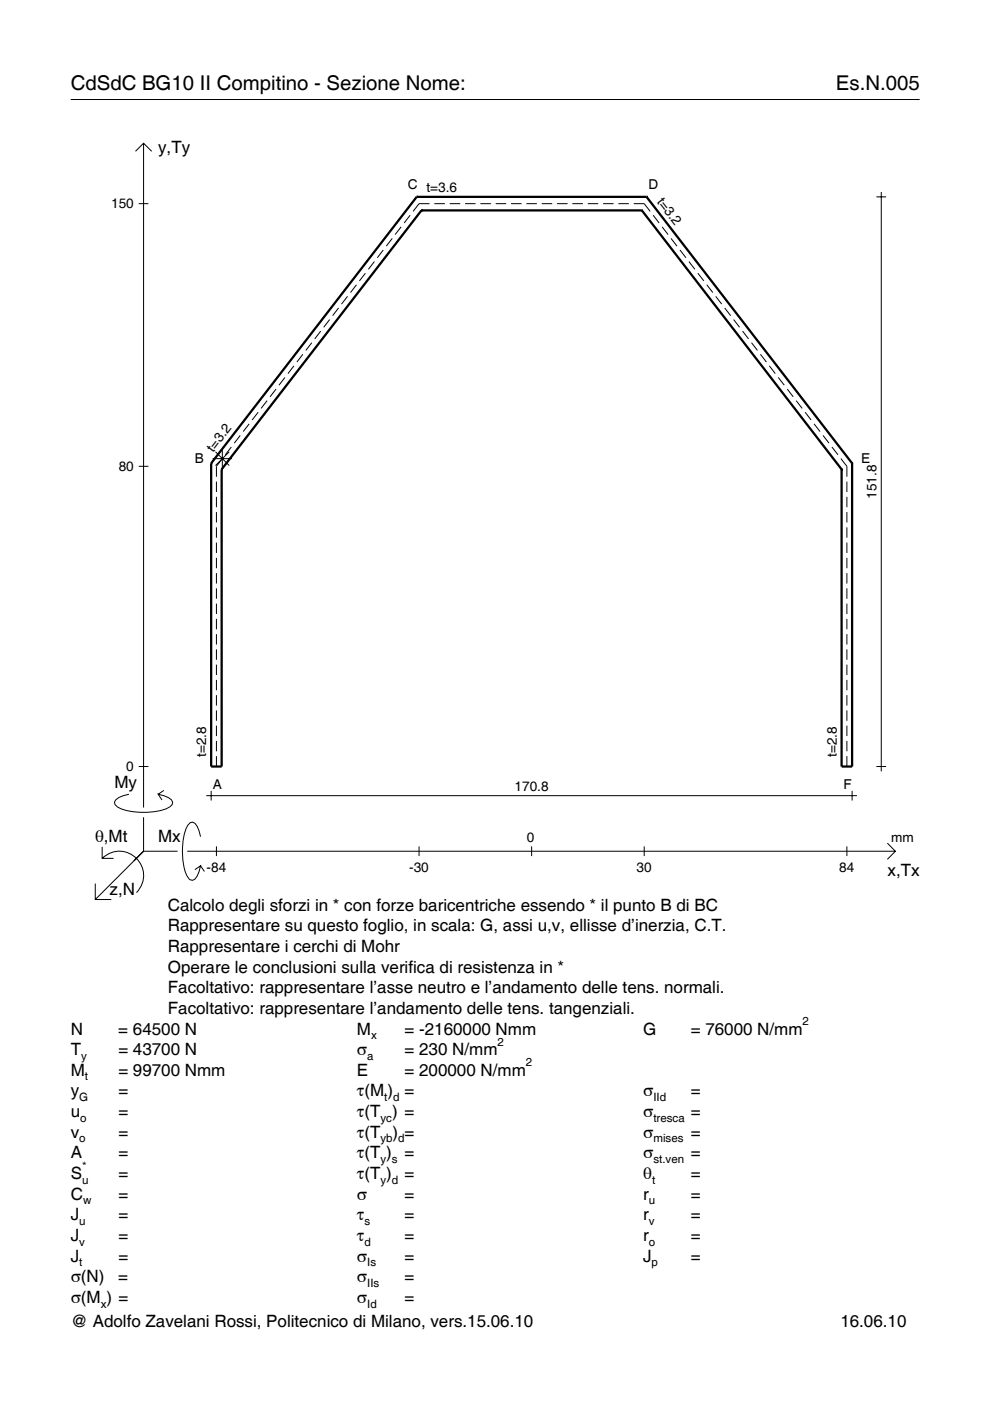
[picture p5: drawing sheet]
<svg xmlns="http://www.w3.org/2000/svg" width="210mm" height="297mm" viewBox="0 0 210 297" stroke-linecap="round" stroke-linejoin="round" font-family="sans-serif">
<g fill="none" stroke="#000" stroke-width=".21">
<path d="M15 21.1h180M28.7 32.1l1.7-1.7 1.8 1.7M30.4 30.4v140.8M29.4 43.2h2.1M77.5 57.9l-1.3 1.7M79.4 55.5l-1.3 1.6M81.3 53l-1.3 1.6M83.2 50.5l-1.3 1.7M85.1 48.1l-1.3 1.6M87 45.6l-1.3 1.7M91.1 43.2h-2.3l-1.2 1.6M92.1 43.2h2.2"/>
<path d="M95.3 43.2h2.3M98.6 43.2h2.2M101.9 43.2h2.2M105.1 43.2h2.2M108.4 43.2h2.2M111.6 43.2h2.2M114.9 43.2h2.2M118.1 43.2h2.2M121.4 43.2h2.2M124.6 43.2h2.2M127.9 43.2h2.2M131.1 43.2h2.2"/>
<path d="M134.4 43.2h2.2l1.3 1.6M138.5 45.6l1.2 1.7M140.4 48.1l1.2 1.6M142.3 50.5l1.2 1.7M144.2 53l1.2 1.6M146.1 55.5l1.2 1.6M148 57.9l1.2 1.7M185.8 41.7h2.1M186.8 40.7v122.8M62.3 77.6l-1.3 1.6M64.2 75.1l-1.3 1.7M66.1 72.7l-1.3 1.6"/>
<path d="M68 70.2l-1.3 1.6M69.9 67.7l-1.3 1.7M71.8 65.3l-1.3 1.6M73.7 62.8l-1.3 1.7M75.6 60.4l-1.3 1.6M149.9 60.4l1.2 1.6M151.7 62.8l1.3 1.7M153.6 65.3l1.3 1.6M155.5 67.7l1.3 1.7M157.4 70.2l1.3 1.6M159.3 72.7l1.3 1.6M161.2 75.1l1.3 1.7"/>
<path d="M163.1 77.6l1.3 1.6M29.4 98.9h2.1M45.1 97.2h4.1M45.7 95.8l2.9 2.9M47.1 95.2v4.1M47.1 97.2l-1.2 1.7v2.2M48.6 95.8l-2.9 2.9M49 94.8l-1.2 1.6M50.9 92.3l-1.2 1.7M52.8 89.9l-1.2 1.6M54.7 87.4l-1.2 1.6M56.6 84.9l-1.2 1.7"/>
<path d="M58.5 82.5l-1.2 1.6M60.4 80l-1.3 1.7M165 80l1.3 1.7M166.9 82.5l1.3 1.6M168.8 84.9l1.3 1.7M170.7 87.4l1.3 1.6M172.6 89.9l1.3 1.6M174.5 92.3l1.3 1.7M176.4 94.8l1.3 1.6M178.3 97.2l1.3 1.7v2.2M45.9 102.1v2.2M45.9 105.3v2.2"/>
<path d="M45.9 108.6v2.2M45.9 111.8v2.2M45.9 115v2.2M45.9 118.3v2.2M179.6 102.1v2.2M179.6 105.3v2.2M179.6 108.6v2.2M179.6 111.8v2.2M179.6 115v2.2M179.6 118.3v2.2M45.9 121.5v2.2M45.9 124.7v2.2"/>
<path d="M45.9 128v2.2M45.9 131.2v2.2M45.9 134.4v2.2M45.9 137.7v2.2M179.6 121.5v2.2M179.6 124.7v2.2M179.6 128v2.2M179.6 131.2v2.2M179.6 134.4v2.2M179.6 137.7v2.2M45.9 140.9v2.2M45.9 144.1v2.2"/>
<path d="M45.9 147.4v2.2M45.9 150.6v2.2M45.9 153.8v2.3M45.9 157.1v2.2M179.6 140.9v2.2M179.6 144.1v2.2M179.6 147.4v2.2M179.6 150.6v2.2M179.6 153.8v2.3M179.6 157.1v2.2M21.7 179.6v2.4h2.4M27.3 168.4a3.6 3.6 0 0 0-3 1.7l.1 .5a5.6 5.6 0 0 0 3.8 1.5 13.4 13.4 0 0 0 7.8-1l.5-.5 .1-.5a3.6 3.6 0 0 0-3.1-1.7l.8 1.2"/>
<path d="M29.4 162.5h2.1M30.4 173.3v7.2M34.7 167.6l-1.2 .8M42.5 177.4a3.6 3.6 0 0 0-1.7-3.1l-.5 .1a5.7 5.7 0 0 0-1.5 3.8 13.9 13.9 0 0 0 1.1 7.9l.4 .4 .5 .1a3.6 3.6 0 0 0 1.7-3l-1.2 .8M43.7 168.7h138M44.8 167.7v2M45.9 160.3v2.2M45.9 179.4v2.1M88.8 179.4v2.1M112.7 179.4v2.1M136.6 179.4v2.1M179.6 160.3v2.2"/>
<path d="M179.6 179.4v2.1M180.7 167.7v2M185.8 162.5h2.1M188.1 178.8l1.7 1.7-1.7 1.7M20.2 187.3v3.4h3.4M21.7 182a5.1 5.1 0 0 1 7.2 0 5.1 5.1 0 0 1 0 7.3M30.4 180.5l-10.2 10.2M30.4 180.5h7.2M39.7 180.5h150.1M42.5 183.6l.8 1.2"/>
</g>
<g fill="none" stroke="#000" stroke-width=".48">
<path d="M88.3 41.7h.1M88.3 41.7l-43.5 56.5M88.3 41.7h48.8M89.4 44.6h.1M89.4 44.6l-42.4 54.9M89.4 44.6h46.7M136.1 44.6h.1M136.1 44.6l42.3 54.9M137.1 41.7h.1M137.1 41.7l43.6 56.5M44.8 98.2h.1M44.8 98.2v64.3h2.2v-63"/>
<path d="M47 99.5h.1M178.4 99.5h.1M180.7 98.2h.1M180.7 98.2v64.3h-2.3v-63"/>
</g>
<g font-size="4.3">
<text x="15" y="19">CdSdC BG10 II Compitino - Sezione Nome:</text>
<text x="177.2" y="19">Es.N.005</text>
</g>
<g font-size="3.6">
<text x="33.5" y="32.4">y,Ty</text>
<text x="24.3" y="167.1">My</text>
<text x="20.1" y="178.4">θ,Mt</text>
<text x="33.5" y="178.4">Mx</text>
<text x="188.2" y="185.6">x,Tx</text>
<text x="23.2" y="189.7">z,N</text>
<text x="35.6" y="193.1">Calcolo degli sforzi in * con forze baricentriche essendo * il punto B di BC</text>
<text x="35.6" y="197.5">Rappresentare su questo foglio, in scala: G, assi u,v, ellisse d’inerzia, C.T.</text>
<text x="35.6" y="201.8">Rappresentare i cerchi di Mohr</text>
<text x="35.6" y="206.2">Operare le conclusioni sulla verifica di resistenza in *</text>
<text x="35.6" y="210.6">Facoltativo: rappresentare l’asse neutro e l’andamento delle tens. normali.</text>
<text x="35.6" y="215">Facoltativo: rappresentare l’andamento delle tens. tangenziali.</text>
<text x="15" y="219.3">N</text>
<text x="25.1" y="219.3">= 64500 N</text>
<text x="75.7" y="219.3">M</text>
<text x="85.8" y="219.3">= -2160000 Nmm</text>
<text x="136.4" y="219.3">G</text>
<text x="146.5" y="219.3">= 76000 N/mm</text>
<text x="15" y="223.7">T</text>
<text x="25.1" y="223.7">= 43700 N</text>
<text x="75.7" y="223.7">σ</text>
<text x="85.8" y="223.7">= 230 N/mm</text>
<text x="15" y="232.5">y</text>
<text x="15" y="228.1">M</text>
<text x="25.1" y="232.5">=</text>
<text x="25.1" y="228.1">= 99700 Nmm</text>
<text x="75.7" y="232.5">τ(M ) =</text>
<text x="75.7" y="228.1">E</text>
<text x="85.8" y="228.1">= 200000 N/mm</text>
<text x="136.4" y="232.5">σ</text>
<text x="146.5" y="232.5">=</text>
<text x="15" y="236.8">u</text>
<text x="25.1" y="236.8">=</text>
<text x="75.7" y="236.8">τ(T ) =</text>
<text x="136.4" y="236.8">σ</text>
<text x="146.5" y="236.8">=</text>
<text x="15" y="245.6">A</text>
<text x="15" y="241.2">v</text>
<text x="25.1" y="241.2">=</text>
<text x="25.1" y="245.6">=</text>
<text x="75.7" y="245.6">τ(T )</text>
<text x="75.7" y="241.2">τ(T</text>
<text x="83.3" y="241.2">) =</text>
<text x="85.8" y="245.6">=</text>
<text x="136.4" y="241.2">σ</text>
<text x="136.4" y="245.6">σ</text>
<text x="146.5" y="241.2">=</text>
<text x="146.5" y="245.6">=</text>
<text x="15" y="250">S</text>
<text x="25.1" y="250">=</text>
<text x="75.7" y="250">τ(T )</text>
<text x="85.8" y="250">=</text>
<text x="136.4" y="250">θ</text>
<text x="146.5" y="250">=</text>
<text x="15" y="254.3">C</text>
<text x="25.1" y="254.3">=</text>
<text x="75.7" y="254.3">σ</text>
<text x="85.8" y="254.3">=</text>
<text x="136.4" y="254.3">r</text>
<text x="146.5" y="254.3">=</text>
<text x="15" y="263.1">J</text>
<text x="15" y="258.7">J</text>
<text x="25.1" y="258.7">=</text>
<text x="25.1" y="263.1">=</text>
<text x="75.7" y="258.7">τ</text>
<text x="75.7" y="263.1">τ</text>
<text x="85.8" y="258.7">=</text>
<text x="85.8" y="263.1">=</text>
<text x="136.4" y="258.7">r</text>
<text x="136.4" y="263.1">r</text>
<text x="146.5" y="258.7">=</text>
<text x="146.5" y="263.1">=</text>
<text x="15" y="267.5">J</text>
<text x="25.1" y="267.5">=</text>
<text x="75.7" y="267.5">σ</text>
<text x="85.8" y="267.5">=</text>
<text x="136.4" y="267.5">J</text>
<text x="146.5" y="267.5">=</text>
<text x="15" y="271.8">σ(N)</text>
<text x="25.1" y="271.8">=</text>
<text x="75.7" y="271.8">σ</text>
<text x="85.8" y="271.8">=</text>
<text x="15" y="276.2">σ(M ) =</text>
<text x="15" y="281.4">@ Adolfo Zavelani Rossi, Politecnico di Milano, vers.15.06.10</text>
<text x="75.7" y="276.2">σ</text>
<text x="85.8" y="276.2">=</text>
<text x="178.2" y="281.4">16.06.10</text>
</g>
<g font-size="2.9">
<text x="86.4" y="40.1">C t=3.6</text>
<text x="137.5" y="40.1">D</text>
<text x="23.6" y="44.2">150</text>
<text x="139.2" y="42.7" transform="rotate(52 139.2 42.7)">t=3.2</text>
<text x="45.2" y="96" transform="rotate(-52 45.2 96)">t=3.2</text>
<text x="25.2" y="99.9">80</text>
<text x="41.3" y="98.2">B</text>
<text x="182.6" y="98.2">E</text>
<text x="185.8" y="105.7" transform="rotate(-90 185.8 105.7)">151.8</text>
<text x="43.7" y="160.5" transform="rotate(-90 43.7 160.5)">t=2.8</text>
<text x="177.4" y="160.5" transform="rotate(-90 177.4 160.5)">t=2.8</text>
<text x="26.8" y="163.5">0</text>
<text x="45.1" y="167.3">A</text>
<text x="109.1" y="167.7">170.8</text>
<text x="178.8" y="167.3">F</text>
<text x="111.7" y="178.4">0</text>
<text x="189" y="178.4">mm</text>
<text x="43.8" y="184.9">-84</text>
<text x="86.8" y="184.9">-30</text>
<text x="135" y="184.9">30</text>
<text x="178" y="184.9">84</text>
</g>
<g font-size="2.4">
<text x="78.7" y="220.3">x</text>
<text x="105.5" y="221.7">2</text>
<text x="170.2" y="217.3">2</text>
<text x="17.2" y="224.7">y</text>
<text x="77.9" y="224.7">a</text>
<text x="111.5" y="226.1">2</text>
<text x="16.8" y="233.5">G</text>
<text x="18" y="229.1">t</text>
<text x="81.5" y="233.5">t d</text>
<text x="138.5" y="233.5">IId</text>
<text x="17" y="237.8">o</text>
<text x="80.7" y="237.8">yc</text>
<text x="138.5" y="237.8">tresca</text>
<text x="16.8" y="242.2">o</text>
<text x="80.7" y="242.2">yb d</text>
<text x="138.5" y="242.2">mises</text>
<text x="17.4" y="251">u</text>
<text x="17.4" y="248">*</text>
<text x="80.7" y="246.6">y s</text>
<text x="80.7" y="251">y d</text>
<text x="138.2" y="251">t</text>
<text x="138.5" y="246.6">st.ven</text>
<text x="17.6" y="255.3">w</text>
<text x="137.6" y="255.3">u</text>
<text x="16.8" y="259.7">u</text>
<text x="77.3" y="259.7">s</text>
<text x="137.6" y="259.7">v</text>
<text x="16.8" y="268.5">t</text>
<text x="16.8" y="264.1">v</text>
<text x="77.3" y="264.1">d</text>
<text x="77.9" y="268.5">Is</text>
<text x="137.6" y="264.1">o</text>
<text x="138.2" y="268.5">p</text>
<text x="77.9" y="272.8">IIs</text>
<text x="21.4" y="277.2">x</text>
<text x="77.9" y="277.2">Id</text>
</g>
</svg>
